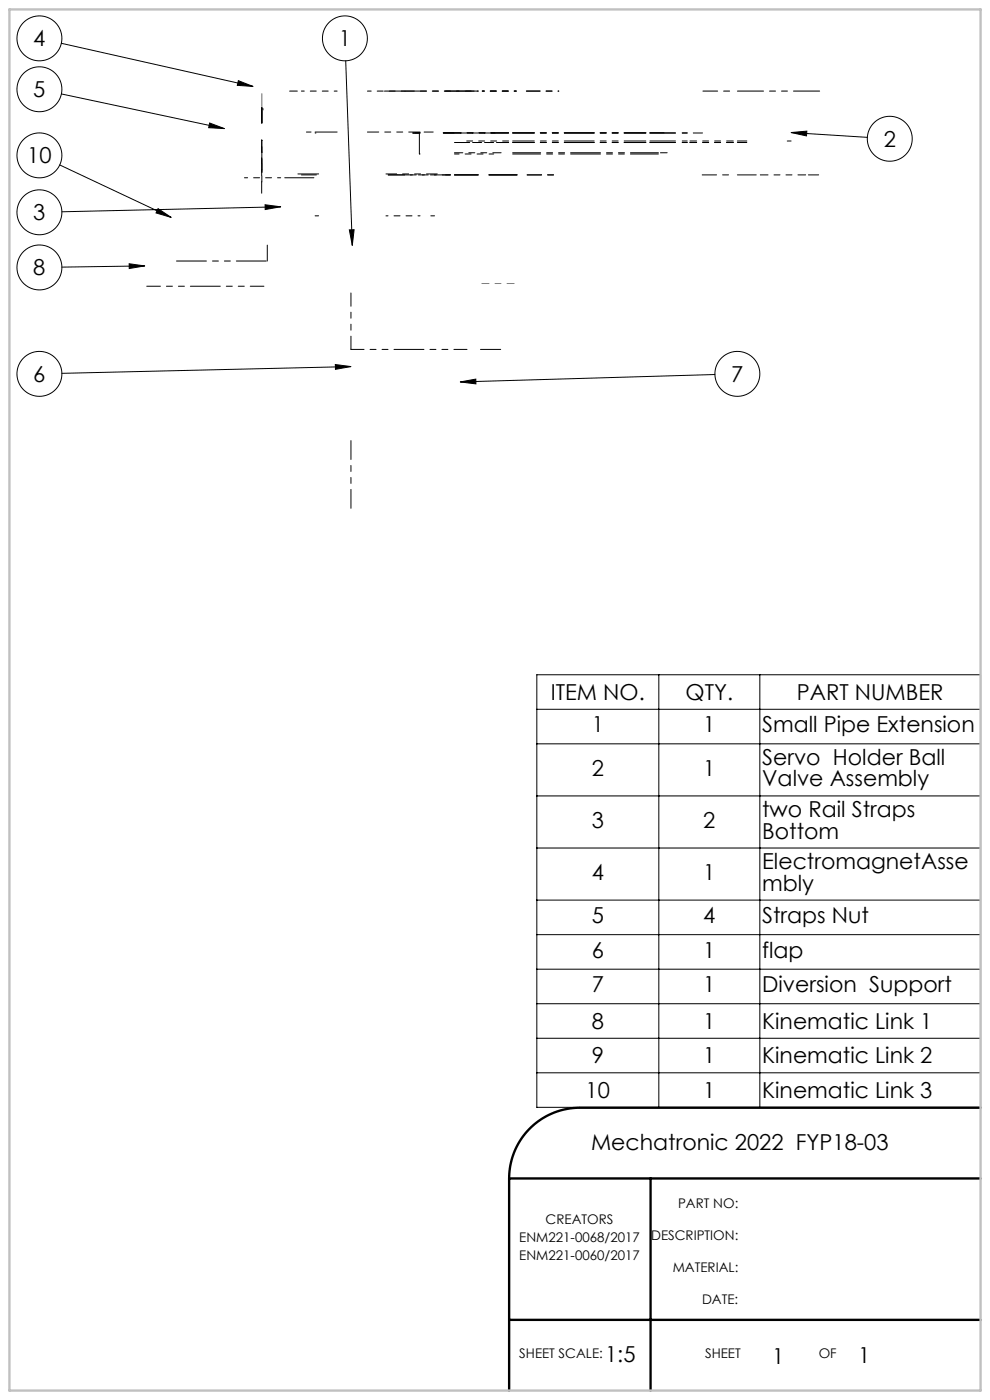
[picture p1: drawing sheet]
<svg xmlns="http://www.w3.org/2000/svg" width="210mm" height="297mm" viewBox="0 0 210 297" stroke-linecap="round" stroke-linejoin="round" font-family="sans-serif">
<path d="M208 235h-85a15 15 0 0 0-15 15M108 250v45M108 250h100M138 250v45M108 280h100" fill="none" stroke="#000" stroke-width=".5"/>
<path d="M55.5 19.9v2.7M55.8 23v.3z" fill="none" stroke="#808080" stroke-width=".25"/>
<g fill="none" stroke="#000" stroke-width=".21">
<path d="M13 9.2l40.7 9.1M13 19.9l34.6 7.4M50.6 17.1l3.1 1.2-3.4-.2zM73.3 12.9l1.4 39.2M12.7 35l23.6 11.1M44.5 26.1l3.1 1.2-3.3-.2zM167.8 28.1l3.3-.3v1zM167.8 28.1l16.2 1M27.4 56l3.3 .4-3.3 .6zM30.7 56.4l-17.6 .3M33.5 44.3l2.8 1.8-3.2-.9zM56.2 43.4l3.3 .5-3.2 .6z"/>
<path d="M59.5 43.9l-46.4 1M74.1 48.8l1-.1-.4 3.4zM71.1 77.3l3.3 .5-3.2 .6zM74.4 77.8l-61.3 1.4M151.6 79.5l-54 1.5M97.6 81l3.3-.6 .1 1zM113.9 143.1h94.1v91.8h-94.1zM113.9 150.5h94.1M113.9 157.8h94.1M139.8 143.1v91.8M161.2 143.1v91.8M113.9 168.9h94.1"/>
<path d="M113.9 179.9h94.1M113.9 191h94.1M113.9 198.3h94.1M113.9 205.6h94.1M113.9 212.9h94.1M113.9 220.3h94.1M113.9 227.6h94.1"/>
<circle cx="8.4" cy="18.9" r="4.8"/>
<circle cx="8.4" cy="8.1" r="4.8"/>
<circle cx="73.2" cy="8.1" r="4.8"/>
<circle cx="8.4" cy="33" r="4.8"/>
<circle cx="188.7" cy="29.4" r="4.8"/>
<circle cx="8.4" cy="56.7" r="4.8"/>
<circle cx="8.4" cy="45" r="4.8"/>
<circle cx="8.4" cy="79.3" r="4.8"/>
<circle cx="156.4" cy="79.3" r="4.8"/>
</g>
<path d="M2 2h206v293h-206z" fill="none" stroke="#c0c0c0" stroke-width=".5"/>
<path d="M102.2 60.1h6.9" fill="none" stroke="#808080" stroke-width=".21" stroke-dasharray="15.2 1.3 1.3 1.3" stroke-dashoffset="13.7"/>
<path d="M50.6 17.1l3.1 1.2-3.4-.2zM74.1 48.8l1-.1-.4 3.4zM167.8 28.1l3.3-.3v1zM97.6 81l3.3-.6 .1 1zM71.1 77.3l3.3 .5-3.2 .6zM27.4 56l3.3 .4-3.3 .6zM56.2 43.4l3.3 .5-3.2 .6zM33.5 44.3l2.8 1.8-3.2-.9zM44.5 26.1l3.1 1.2-3.3-.2z" fill="#000"/>
<path d="M74.4 74.1h24.7" fill="none" stroke="#000" stroke-width=".21" stroke-dasharray="6.3 1.3 1.3 1.3 1.3 1.3" stroke-dashoffset="3.6"/>
<g fill="none" stroke="#000" stroke-width=".21" stroke-dasharray="6.3 1.3 1.3 1.3 1.3 1.3">
<path d="M63.1 19.3h-1.7M55.5 26.1v-3.2M55.5 26.1v-3.3M66 28h-1M66.6 37.7h-6.2M67 28.2h-.2M67.1 37.1h-3.2M67.6 36.9h-4.4M71.5 28h-4.7M82.3 37.1h3.5M87.6 28.2h1.5M87.6 28.2h1.4"/>
<path d="M88 28.2h1.1M89 32.7h.1M89 28.2v4.5M90 28h1.9M94.5 37.1h1M96.4 37.1h5M103.7 37.1h6M137.9 28.2h3M137.9 28.2h5.4M137.9 30.2h5.4M137.9 29.9h5.4M140.1 32.4h1.4"/>
<path d="M144.7 28.2h1.1M144.7 30.2h1.1M144.7 29.9h1.1M147.1 28.2h1.9M156.4 30.2h2M156.4 29.9h2M156.4 37.1h4M167 29.9h.8M171.5 37.1h2.2M56.7 52v3.4M67.6 45.8h-.8M91.4 45.8h.8"/>
<path d="M101.9 74.1h4.3"/>
</g>
<path d="M94.5 19.3h6.9M74.4 62.1v12" fill="none" stroke="#000" stroke-width=".21" stroke-dasharray="6.3 1.3 1.3 1.3 1.3 1.3" stroke-dashoffset="3.5"/>
<path d="M74.4 93.5v14.3" fill="none" stroke="#000" stroke-width=".21" stroke-dasharray="6.3 1.3 1.3 1.3 1.3 1.3" stroke-dashoffset="2.3"/>
<path d="M71.5 19.3h-7.6M59.5 37.7h-7.6" fill="none" stroke="#000" stroke-width=".21" stroke-dasharray="6.3 1.3 1.3 1.3 1.3 1.3" stroke-dashoffset="5.7"/>
<path d="M77.9 28h11.2M55.5 41v-11.3" fill="none" stroke="#000" stroke-width=".21" stroke-dasharray="6.3 1.3 1.3 1.3 1.3 1.3" stroke-dashoffset="3.9"/>
<path d="M55.5 38.6v-8.9M99 29.9h8.9" fill="none" stroke="#000" stroke-width=".21" stroke-dasharray="6.3 1.3 1.3 1.3 1.3 1.3" stroke-dashoffset="5.1"/>
<path d="M111.7 19.3h6.8M55.5 36.6v-6.9M56 60.7h-24.9" fill="none" stroke="#000" stroke-width=".21" stroke-dasharray="6.3 1.3 1.3 1.3 1.3 1.3" stroke-dashoffset="3.4"/>
<path d="M56.7 55.4h-19.5" fill="none" stroke="#000" stroke-width=".21" stroke-dasharray="6.3 1.3 1.3 1.3 1.3 1.3" stroke-dashoffset="-.2"/>
<path d="M81.9 36.9h10.8" fill="none" stroke="#000" stroke-width=".21" stroke-dasharray="6.3 1.3 1.3 1.3 1.3 1.3" stroke-dashoffset="4.1"/>
<path d="M102.3 19.3h7.2M81.9 45.8h7.2" fill="none" stroke="#000" stroke-width=".21" stroke-dasharray="6.3 1.3 1.3 1.3 1.3 1.3" stroke-dashoffset="5.9"/>
<path d="M94 28.2h11.1" fill="none" stroke="#000" stroke-width=".21" stroke-dasharray="6.3 1.3 1.3 1.3 1.3 1.3" stroke-dashoffset="4"/>
<path d="M82.3 37.1h13.2" fill="none" stroke="#000" stroke-width=".21" stroke-dasharray="6.3 1.3 1.3 1.3 1.3 1.3" stroke-dashoffset="2.9"/>
<path d="M111.8 37.1h6.6M149 37.1h6.6" fill="none" stroke="#000" stroke-width=".21" stroke-dasharray="6.3 1.3 1.3 1.3 1.3 1.3" stroke-dashoffset="3.3"/>
<path d="M80.7 19.3h20.7" fill="none" stroke="#000" stroke-width=".21" stroke-dasharray="6.3 1.3 1.3 1.3 1.3 1.3" stroke-dashoffset="-.9"/>
<path d="M85.8 37.1h9.7M96.4 32.4h9.9" fill="none" stroke="#000" stroke-width=".21" stroke-dasharray="6.3 1.3 1.3 1.3 1.3 1.3" stroke-dashoffset="4.6"/>
<path d="M85.9 19.3h15.5" fill="none" stroke="#000" stroke-width=".21" stroke-dasharray="6.3 1.3 1.3 1.3 1.3 1.3" stroke-dashoffset="1.8"/>
<path d="M77.9 19.3h8" fill="none" stroke="#000" stroke-width=".21" stroke-dasharray="6.3 1.3 1.3 1.3 1.3 1.3" stroke-dashoffset="5.5"/>
<path d="M94 28.2h13.9M94.1 28.2h13.8" fill="none" stroke="#000" stroke-width=".21" stroke-dasharray="6.3 1.3 1.3 1.3 1.3 1.3" stroke-dashoffset="2.6"/>
<path d="M108.7 28.2h28.3M108.7 30.2h28.3M108.7 29.9h28.3" fill="none" stroke="#000" stroke-width=".21" stroke-dasharray="6.3 1.3 1.3 1.3 1.3 1.3" stroke-dashoffset="1.7"/>
<path d="M96.4 32.7h8.3" fill="none" stroke="#000" stroke-width=".21" stroke-dasharray="6.3 1.3 1.3 1.3 1.3 1.3" stroke-dashoffset="5.4"/>
<path d="M108.7 32.7h31M108.7 32.4h31" fill="none" stroke="#000" stroke-width=".21" stroke-dasharray="6.3 1.3 1.3 1.3 1.3 1.3" stroke-dashoffset=".4"/>
<path d="M96.4 30.2h11.5" fill="none" stroke="#000" stroke-width=".21" stroke-dasharray="6.3 1.3 1.3 1.3 1.3 1.3" stroke-dashoffset="3.8"/>
<path d="M146.3 30.2h9.3M146.3 29.9h9.3" fill="none" stroke="#000" stroke-width=".21" stroke-dasharray="6.3 1.3 1.3 1.3 1.3 1.3" stroke-dashoffset="4.9"/>
<path d="M97.7 30.2h10.2" fill="none" stroke="#000" stroke-width=".21" stroke-dasharray="6.3 1.3 1.3 1.3 1.3 1.3" stroke-dashoffset="4.4"/>
<path d="M161.3 37.1h9.6" fill="none" stroke="#000" stroke-width=".21" stroke-dasharray="6.3 1.3 1.3 1.3 1.3 1.3" stroke-dashoffset="4.7"/>
<path d="M149.1 19.3h6.5" fill="none" stroke="#000" stroke-width=".21" stroke-dasharray="6.3 1.3 1.3 1.3 1.3 1.3" stroke-dashoffset="3.2"/>
<path d="M156.4 19.3h17.5" fill="none" stroke="#000" stroke-width=".21" stroke-dasharray="6.3 1.3 1.3 1.3 1.3 1.3" stroke-dashoffset=".8"/>
<g font-size="4.7">
<text x="7.1" y="9.8">4</text>
<text x="71.9" y="9.8">1</text>
<text x="7.1" y="20.6">5</text>
<text x="5.8" y="34.6">10</text>
<text x="187.4" y="31.1">2</text>
<text x="7.1" y="46.7">3</text>
<text x="7.1" y="58.4">8</text>
<text x="7.1" y="81">6</text>
<text x="155.1" y="81">7</text>
<text x="116.8" y="148.5">ITEM NO.</text>
<text x="145.4" y="148.5">QTY.</text>
<text x="169" y="148.5">PART NUMBER</text>
<text x="125.5" y="155.4">1</text>
<text x="149.2" y="155.4">1</text>
<text x="161.7" y="155.4">Small Pipe Extension</text>
<text x="125.5" y="164.6">2</text>
<text x="149.2" y="164.6">1</text>
<text x="161.7" y="162.3">Servo Holder Ball</text>
<text x="161.7" y="166.8">Valve Assembly</text>
<text x="161.7" y="173.4">two Rail Straps</text>
<text x="125.5" y="175.6">3</text>
<text x="149.2" y="175.6">2</text>
<text x="161.7" y="177.9">Bottom</text>
<text x="161.7" y="184.4">ElectromagnetAsse</text>
<text x="125.5" y="186.7">4</text>
<text x="149.2" y="186.7">1</text>
<text x="161.7" y="188.9">mbly</text>
<text x="125.5" y="195.9">5</text>
<text x="149.2" y="195.9">4</text>
<text x="161.7" y="195.9">Straps Nut</text>
<text x="125.5" y="203.2">6</text>
<text x="149.2" y="203.2">1</text>
<text x="161.7" y="203.2">flap</text>
<text x="125.5" y="210.5">7</text>
<text x="149.2" y="210.5">1</text>
<text x="161.7" y="210.5">Diversion Support</text>
<text x="125.5" y="218.3">8</text>
<text x="149.2" y="218.3">1</text>
<text x="161.7" y="218.3">Kinematic Link 1</text>
<text x="125.5" y="225.6">9</text>
<text x="149.2" y="225.6">1</text>
<text x="161.7" y="225.6">Kinematic Link 2</text>
<text x="124.2" y="232.9">10</text>
<text x="149.2" y="232.9">1</text>
<text x="161.7" y="232.9">Kinematic Link 3</text>
<text x="125.4" y="244">Mechatronic 2022 FYP18-03</text>
<text x="128.4" y="288.9">1:5</text>
<text x="163.8" y="289.4">1</text>
<text x="182" y="289.1">1</text>
</g>
<g font-size="2.8">
<text x="143.8" y="256.2">PART NO:</text>
<text x="110.2" y="263.5">ENM221-0068/2017</text>
<text x="115.7" y="259.7">CREATORS</text>
<text x="138.1" y="263">DESCRIPTION:</text>
<text x="110.2" y="267.3">ENM221-0060/2017</text>
<text x="142.7" y="269.8">MATERIAL:</text>
<text x="148.9" y="276.6">DATE:</text>
<text x="110.2" y="288.1">SHEET SCALE:</text>
<text x="149.6" y="288.1">SHEET</text>
<text x="173.7" y="288.1">OF</text>
</g>
</svg>
